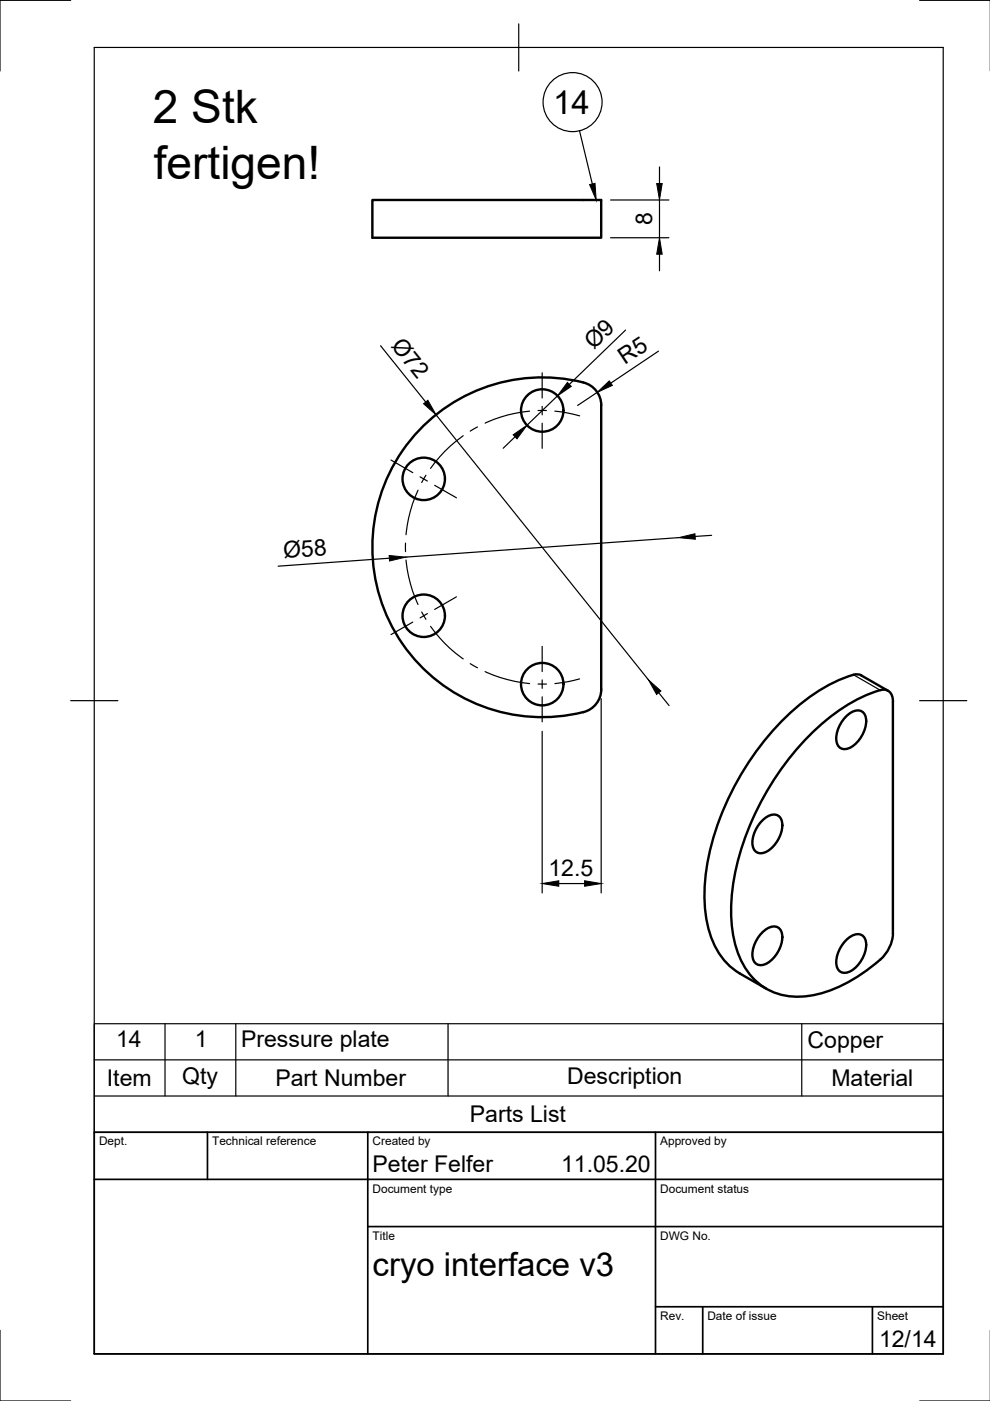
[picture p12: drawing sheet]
<svg xmlns="http://www.w3.org/2000/svg" width="210mm" height="297mm" viewBox="0 0 210 297" stroke-linecap="round" stroke-linejoin="round" font-family="sans-serif">
<!-- layer: Visible -->
<g fill="none" stroke="#000" stroke-width=".51">
<path d="M79 42.4h48.5v8h-48.5zM123.7 81.1a36 36 0 0 0-44.7 34.9 36 36 0 0 0 44.7 35M123.7 81.1a5 5 0 0 1 3.8 4.9v60.1a5 5 0 0 1-3.8 4.9M179.2 152.1a3 3 0 0 1 3.5-1.3 3.1 3.1 0 0 1 .7 3.7 6 6 0 0 1-4.2 4.3 1.89 1.89 0 0 1-1.9-2.2 7.1 7.1 0 0 1 1.9-4.5zM181 143.1a2.08 2.08 0 0 1 1.6 .1M181 143.1a38.5 38.5 0 0 0-17.7 12.5 58.1 58.1 0 0 0-13.8 31.2 24.8 24.8 0 0 0 3.1 15.5 12.8 12.8 0 0 0 4.3 4.1l5.6 3.2M182.6 143.2l5.7 3.3M186.6 146.3a39.2 39.2 0 0 0-17.9 12.8 57.7 57.7 0 0 0-13.6 31.2 23.6 23.6 0 0 0 3.5 15.8 12.9 12.9 0 0 0 12.9 5.1 30.3 30.3 0 0 0 16.2-8.9l.9-1.4a6.9 6.9 0 0 0 .7-3M186.6 146.3a2.06 2.06 0 0 1 2.7 2.4M189.3 148.8v49.2M161.5 174.1a3 3 0 0 1 3.4-1.2 3.1 3.1 0 0 1 .7 3.6 6 6 0 0 1-4.1 4.4 1.89 1.89 0 0 1-2-2.3 7.1 7.1 0 0 1 2-4.5zM161.5 197.9a3 3 0 0 1 3.4-1.3 3.1 3.1 0 0 1 .7 3.7 6 6 0 0 1-4.1 4.3 1.89 1.89 0 0 1-2-2.2 7.1 7.1 0 0 1 2-4.5z"/>
<path d="M179.2 199.5a3 3 0 0 1 3.5-1.2 3.1 3.1 0 0 1 .7 3.6 6 6 0 0 1-4.2 4.4 1.89 1.89 0 0 1-1.9-2.3 7.1 7.1 0 0 1 1.9-4.5z"/>
<circle cx="115" cy="87" r="4.5"/>
<circle cx="89.8" cy="101.5" r="4.5"/>
<circle cx="89.8" cy="130.6" r="4.5"/>
<circle cx="115" cy="145.1" r="4.5"/>
</g>
<!-- layer: Visible Narrow -->
<path d="M181 143.1l5.6 3.2" fill="none" stroke="#000" stroke-width=".25"/>
<!-- layer: Border -->
<path d="M15 .1h-15v15M20 10.1h180v276.9h-180zM110 5.1v10M195 .1h15M15 148.6h10M195 148.6h10M0 282.1v14.9h15M195 297h15" fill="none" stroke="#000" stroke-width=".25"/>
<!-- layer: TitleBlock -->
<path d="M20 240.1h180v46.9h-180zM20 250h180M44 240.1v9.9M78 240.1v46.9M139 240.1v46.9M78 260.1h122M139 277.1h61M149 277.1v9.9M185 277.1v9.9" fill="none" stroke="#000" stroke-width=".36"/>
<!-- layer: Parts Lists -->
<path d="M20 217.1h180v23h-180zM35 217.1v15.3M50 217.1v15.3M95 217.1v15.3M170 217.1v15.3M20 232.4h180M20 224.7h180" fill="none" stroke="#000" stroke-width=".25"/>
<!-- layer: Smart Centers -->
<g fill="none" stroke="#000" stroke-width=".25">
<path d="M115 79v5.4M82.9 97.5l4.6 2.7M98.2 92.4l-.3 .3a28.2 28.2 0 0 0-6.6 6.6M101.2 90.5l-1.5 .9M112.3 87.2a28.5 28.5 0 0 0-9.5 2.5M114.1 87h1.8M115 86.2v1.8M115 89.7v5.3M117.6 87.2l2.7 .4 2.6 .6M86 115.2v1.8M86.1 118.7v.5a29.5 29.5 0 0 0 2.5 9M88.6 103.9a29.3 29.3 0 0 0-2.5 9.5"/>
<path d="M89.1 101.1l1.5 .9M90.3 100.8l-.9 1.5M92.2 102.9l4.6 2.6M87.5 131.9l-4.6 2.6M89.4 129.8l.9 1.5M90.6 130.1l-1.5 .9M91.3 132.8a28.2 28.2 0 0 0 6.9 6.9M96.8 126.5l-4.6 2.7M115 137v5.4M99.7 140.7l1.5 .9M102.8 142.4l.5 .2a30.3 30.3 0 0 0 9 2.3M114.1 145h1.8"/>
<path d="M115 144.2v1.8M115 147.7v5.3M122.9 143.9l-2.6 .7-2.7 .3"/>
</g>
<!-- layer: FD_Dimensions -->
<g fill="none" stroke="#000" stroke-width=".25">
<path d="M139.8 35.4v3.5M129.5 50.4h12.3M129.5 42.4h12.3M139.8 42.4v8M139.8 53.9v3.5M80.7 73.3l9.6 11.9M132.6 70l-11.9 11.5M139.6 74.5l-10.1 6.7M92.5 88l45 56.1M109.2 92.6l-2.5 2.4M118.2 83.9l-6.5 6.3M126.6 83.2l-4.1 2.8"/>
<path d="M82.5 118.3l-23.5 1.7M143.9 114l-57.9 4.1M150.9 113.5l-3.5 .2M115 155.1v34.2M127.5 148.1v41.2M139.7 146.9l2.2 2.7M118.5 187.3h5.5"/>
</g>
<path d="M139.2 38.9h1.2l-.6 3.5zM139.8 50.4l.6 3.5h-1.2zM89.8 85.6l.9-.7 1.8 3.1zM108.8 92.2l2.9-2-2.1 2.8zM120.3 81.1l.8 .8-2.9 2zM126.6 83.2l2.6-2.4 .6 .9zM82.5 117.8l3.5 .3-3.4 .8zM143.9 114l3.4-.8 .1 1.1zM137.5 144.1l2.6 2.4-.9 .7zM115 187.3l3.5-.6v1.2zM124 186.7l3.5 .6-3.5 .6z" fill="#000" stroke="#000" stroke-width=".21"/>
<!-- layer: Balloons -->
<g fill="none" stroke="#000" stroke-width=".25">
<path d="M122.9 27.7l2.7 11.3"/>
<circle cx="121.4" cy="21.7" r="6.3"/>
</g>
<path d="M125 39.1l1.2-.2 .2 3.5z" fill="#000" stroke="#000" stroke-width=".21"/>
<g font-size="9.8">
<text x="32.4" y="26.1">2 Stk</text>
<text x="32.6" y="37.9">fertigen!</text>
</g>
<g font-size="7">
<text x="117.3" y="24.2">14</text>
<text x="79" y="270.6">cryo interface v3</text>
</g>
<g font-size="4.9">
<text x="138.3" y="47.8" transform="rotate(-90 138.3 47.8)">8</text>
<text x="82.8" y="73.3" transform="rotate(51 82.8 73.3)">Ø72</text>
<text x="125.9" y="74.2" transform="rotate(-44 125.9 74.2)">Ø9</text>
<text x="132.5" y="77.4" transform="rotate(-34 132.5 77.4)">R5</text>
<text x="60.2" y="118.3" transform="rotate(-4 60.2 118.3)">Ø58</text>
<text x="116.3" y="185.8">12.5</text>
<text x="24.6" y="222.1">14</text>
<text x="41.3" y="222.1">1</text>
<text x="51.1" y="222">Pressure plate</text>
<text x="171.2" y="222.1">Copper</text>
<text x="22.7" y="230.3">Item</text>
<text x="38.6" y="229.8">Qty</text>
<text x="58.4" y="230.3">Part Number</text>
<text x="120.2" y="229.8">Description</text>
<text x="176.3" y="230.3">Material</text>
<text x="99.6" y="237.9">Parts List</text>
<text x="79" y="248.5">Peter Felfer</text>
<text x="119" y="248.5">11.05.20</text>
<text x="186.4" y="285.7">12/14</text>
</g>
<g font-size="2.5">
<text x="21" y="242.9">Dept.</text>
<text x="45" y="242.9">Technical reference</text>
<text x="79" y="242.9">Created by</text>
<text x="140" y="242.9">Approved by</text>
<text x="79" y="252.8">Document type</text>
<text x="140" y="252.8">Document status</text>
<text x="79" y="262.9">Title</text>
<text x="140" y="262.9">DWG No.</text>
<text x="140" y="279.9">Rev.</text>
<text x="150" y="279.9">Date of issue</text>
<text x="186" y="279.9">Sheet</text>
</g>
</svg>
